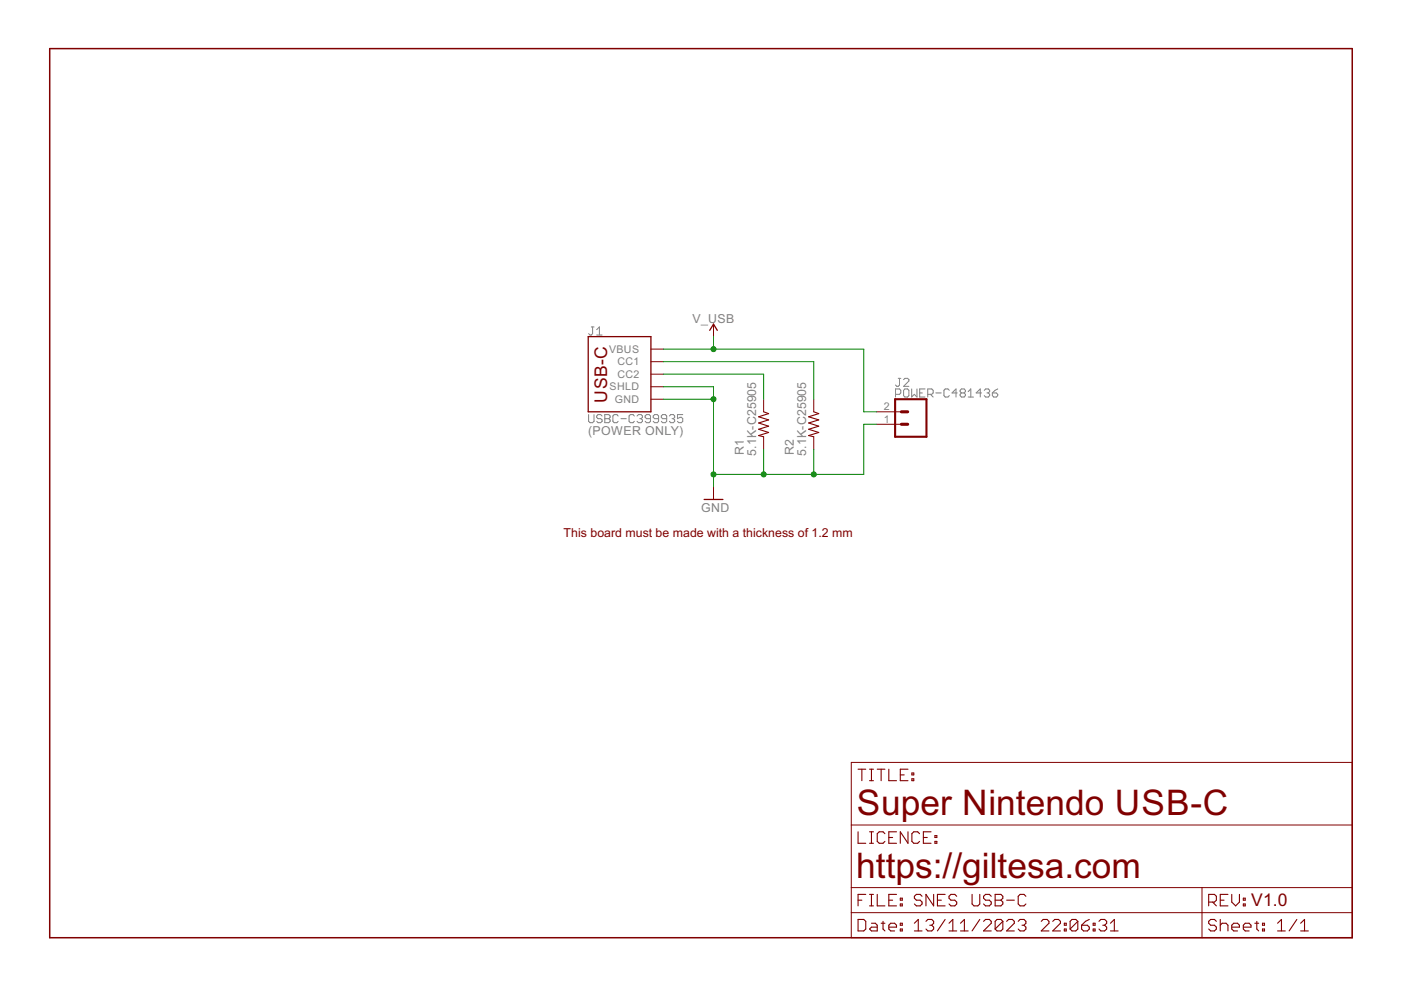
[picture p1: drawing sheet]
<svg xmlns="http://www.w3.org/2000/svg" width="297mm" height="210mm" viewBox="0 0 297 210" stroke-linecap="round" stroke-linejoin="round" font-family="sans-serif">
<g fill="none" stroke="#808080" stroke-width=".21">
<path d="M125.4 69.3h.5M125.6 69.3v1.4l-.2 .3h-.3l-.3-.3M126.5 71h1.2M126.5 69.9l.6-.6v1.7M124.8 87.9v1.4l.3 .3h.5l.3-.3v-1.4M127.7 88.2l-.3-.3h-.6l-.3 .3v.3l.3 .3h.6l.3 .2v.3l-.3 .3h-.6l-.3-.3M128.2 87.9h.9l.3 .3v.3l-.3 .3 .3 .2v.3l-.3 .3h-.9zM128.2 88.8h.9M131.1 88.2l-.3-.3h-.6l-.3 .3v1.1l.3 .3h.6l.3-.3M131.7 88.8h1.1M134.5 88.2l-.3-.3h-.6l-.2 .3v1.1l.2 .3h.6l.3-.3M135.1 88.2l.3-.3h.5l.3 .3v.3l-.3 .3"/>
<path d="M135.6 88.8h.3M135.9 88.8l.3 .2v.3l-.3 .3h-.5l-.3-.3M137.9 88.8h-.8l-.3-.3v-.3l.3-.3h.5l.3 .3v1.1l-.3 .3h-.5l-.3-.3M139.6 88.8h-.8l-.3-.3v-.3l.3-.3h.5l.3 .3v1.1l-.3 .3h-.5l-.3-.3M141.4 88.8h-.9l-.3-.3v-.3l.3-.3h.6l.3 .3v1.1l-.3 .3h-.6l-.3-.3M141.9 88.2l.3-.3h.6l.2 .3v.3l-.2 .3M142.5 88.8h.3M142.8 88.8l.2 .2v.3l-.2 .3h-.6l-.3-.3M144.8 87.9h-1.2v.9l.6-.3h.3l.3 .3v.5l-.3 .3h-.6l-.3-.3M189.9 83.6h.8l.3-.3v-.5l-.3-.3h-.8v1.7M190.4 80.2h.6M190.7 80.2v1.4l-.3 .3h-.3l-.2-.3"/>
<path d="M191.6 80.5l.3-.3h.5l.3 .3v.3l-1.1 1.1h1.1M191.9 82.5h.5l.3 .3v1.1l-.3 .3h-.5l-.3-.3v-1.1zM193.3 82.5v1.7l.5-.6 .6 .6v-1.7M195 83.3h.6M196.1 82.5h-1.1v1.7h1.1M196.7 83.6h.8l.3-.3v-.5l-.3-.3h-.8v1.7M197.3 83.6l.5 .6M198.4 83.3h1.2M201.3 82.8l-.3-.3h-.6l-.3 .3v1.1l.3 .3h.6l.3-.3M203 83.3h-1.2l.9-.8v1.7M203.8 83.3l-.2-.3v-.2l.2-.3h.6l.3 .3v.2l-.3 .3M203.8 83.3l-.2 .3v.3l.2 .3h.6l.3-.3v-.3l-.3-.3"/>
<path d="M203.8 83.3h.6M205.3 84.2h1.1M205.3 83l.5-.5v1.7M208.1 83.3h-1.1l.8-.8v1.7M208.7 82.8l.3-.3h.5l.3 .3v.2l-.3 .3M209.3 83.3h.2M209.5 83.3l.3 .3v.3l-.3 .3h-.5l-.3-.3M210.4 83.3h.8l.3 .3v.3l-.3 .3h-.5l-.3-.3zM211.5 82.5l-1.1 .8"/>
</g>
<path d="M10.5 10.3h276.2v188.5h-276.2z" fill="none" stroke="#800000" stroke-width=".32"/>
<g fill="none" stroke="#800000" stroke-width=".21">
<path d="M138 74h2.7M138 76.7h2.7M138 79.3h2.7M151.3 68.7v2.7M138 84.6h2.7M138 82h2.7M161.9 84.6v2.7M161.9 92.6v2.7M172.5 84.6v2.7M172.5 92.6v2.7M185.8 90h5.3M185.8 87.3h5.3"/>
<path d="M151.3 103.2v2.7M180.5 161.6h106.2v37.2h-106.2zM180.5 174.9h106.2M180.5 188.2h106.2M180.5 193.5h106.2M254.8 188.2v10.6"/>
</g>
<g fill="none" stroke="#800000" stroke-width=".23">
<path d="M161.9 87.3l1.1 .4-2.2 .7 2.2 .6-2.2 .7 2.2 .7-2.2 .6 2.2 .7-2.2 .7 1.1 .2M172.5 87.3l1.1 .4-2.2 .7 2.2 .6-2.2 .7 2.2 .7-2.2 .6 2.2 .7-2.2 .7 1.1 .2M181.9 176.4v2.4h1.7M181.9 163.1h1.7M182.7 163.1v2.4M184.4 163.1h.8M184.4 165.5h.8M184.4 178.8h.8M184.4 176.4h.8M184.8 163.1v2.4M184.8 176.4v2.4M186 163.1h1.6"/>
<path d="M186.8 163.1v2.4M187.6 176.8l-.4-.4h-.8l-.4 .4v1.6l.4 .4h.8l.4-.4M188.4 163.1v2.4h1.7M188.4 177.6h.9M190.1 176.4h-1.7v2.4h1.7M190.9 164.3h.8M192.5 163.1h-1.6v2.4h1.6M192.5 176.4v2.4l-1.6-2.4v2.4M193.3 165.1h.4v.4h-.4zM193.3 163.9h.4v.4h-.4zM195 176.8l-.4-.4h-.9l-.4 .4v1.6l.4 .4h.9l.4-.4M195.8 177.6h.8"/>
<path d="M197.4 176.4h-1.6v2.4h1.6M198.2 178.4h.4v.4h-.4zM198.2 177.2h.4v.4h-.4zM181.9 194.9h1.2l.5 .4v1.7l-.5 .4h-1.2zM181.9 190.9h.8M183.6 189.6h-1.7v2.5M184.4 189.6h.8M184.4 192.1h.8M184.8 195.7h.8l.4 .5v1.2h-1.2l-.4-.4 .4-.4h1.2M184.8 189.6v2.5M186 189.6v2.5h1.6M186.8 195.7h.8"/>
<path d="M187.2 195.3v1.7l.4 .4M188.4 196.6h1.7v-.4l-.4-.5h-.9l-.4 .5v.8l.4 .4h.9M188.4 190.9h.9M190.1 189.6h-1.7v2.5h1.7M190.9 197h.4v.4h-.4zM190.9 195.7h.4v.5h-.4zM190.9 190.4h.4v.5h-.4zM190.9 191.7h.4v.4h-.4zM193.9 197.4h1.6M193.9 195.7l.8-.8v2.5M195.5 190l-.4-.4h-.8l-.4 .4v.4l.4 .5h.8l.4 .4v.4l-.4 .4h-.8l-.4-.4M196.3 195.3l.4-.4h.8l.5 .4v.4l-.5 .5"/>
<path d="M197.1 196.2h.4M197.5 196.2l.5 .4v.4l-.5 .4h-.8l-.4-.4M198 189.6v2.5l-1.7-2.5v2.5M198.8 190.9h.8M200.4 189.6h-1.6v2.5h1.6M200.4 194.9l-1.6 2.5M201.2 197.4h1.6M201.2 195.7l.8-.8v2.5M202.8 190l-.4-.4h-.8l-.4 .4v.4l.4 .5h.8l.4 .4v.4l-.4 .4h-.8l-.4-.4M203.6 197.4h1.7M203.6 195.7l.9-.8v2.5M206.1 189.6v2.1l.4 .4h.8l.4-.4v-2.1"/>
<path d="M207.7 194.9l-1.6 2.5M208.5 195.3l.5-.4h.8l.4 .4v.4l-1.7 1.7h1.7M210.2 190l-.4-.4h-.8l-.5 .4v.4l.5 .5h.8l.4 .4v.4l-.4 .4h-.8l-.5-.4M211 189.6h1.2l.4 .4v.4l-.4 .5 .4 .4v.4l-.4 .4h-1.2zM211 190.9h1.2M212.6 195.3v1.7l-.4 .4h-.8l-.4-.4M212.6 195.3l-.4-.4h-.8l-.4 .4v1.7M212.6 195.3l-1.6 1.7M213.4 195.3l.4-.4h.9l.4 .4v.4l-1.7 1.7h1.7M213.4 190.9h1.7M215.9 195.3l.4-.4h.8l.4 .4v.4l-.4 .5M216.7 196.2h.4"/>
<path d="M217.1 196.2l.4 .4v.4l-.4 .4h-.8l-.4-.4M217.5 190l-.4-.4h-.8l-.4 .4v1.7l.4 .4h.8l.4-.4M220.8 195.3l.4-.4h.8l.4 .4v.4l-1.6 1.7h1.6M223.2 195.3l.4-.4h.8l.4 .4v.4l-1.6 1.7h1.6M225.7 197h.4v.4h-.4zM225.7 195.7h.4v.5h-.4zM228.5 195.3v1.7l-.4 .4h-.8l-.4-.4M228.5 195.3l-.4-.4h-.8l-.4 .4v1.7M228.5 195.3l-1.6 1.7M229.3 196.2h1.2l.4 .4v.4l-.4 .4h-.8l-.4-.4zM230.9 194.9l-.8 .4-.8 .9M231.8 197h.4v.4h-.4z"/>
<path d="M231.8 195.7h.4v.5h-.4zM233 195.3l.4-.4h.8l.4 .4v.4l-.4 .5M233.8 196.2h.4M234.2 196.2l.4 .4v.4l-.4 .4h-.8l-.4-.4M235.4 197.4h1.7M235.4 195.7l.9-.8v2.5M256.3 191.3h1.2l.4-.4v-.9l-.4-.4h-1.2v2.5M257.1 191.3l.8 .8M257.9 195.3l-.4-.4h-.8l-.4 .4v.4l.4 .5h.8l.4 .4v.4l-.4 .4h-.8l-.4-.4M258.7 196.2l.4-.5h.8l.4 .5v1.2M258.7 194.9v2.5M258.7 190.9h.8"/>
<path d="M260.3 189.6h-1.6v2.5h1.6M261.2 196.6h1.6v-.4l-.4-.5h-.8l-.4 .5v.8l.4 .4h.8M261.2 189.6v1.7l.8 .8 .8-.8v-1.7M263.6 196.6h1.6v-.4l-.4-.5h-.8l-.4 .5v.8l.4 .4h.8M263.6 190.4h.4v.5h-.4zM263.6 191.7h.4v.4h-.4zM266 195.7h.9M266.5 195.3v1.7l.4 .4M267.7 197h.4v.4h-.4zM267.7 195.7h.4v.5h-.4zM270.9 197.4h1.6M270.9 195.7l.8-.8v2.5"/>
<path d="M275 194.9l-1.7 2.5M275.8 197.4h1.6M275.8 195.7l.8-.8v2.5"/>
</g>
<path d="M124.7 71.4h13.3v15.9h-13.3zM150.5 70l.8-1.3 .8 1.3M149.3 105.9h4" fill="none" stroke="#800000" stroke-width=".28"/>
<path d="M189.8 84.6h6.6v8h-6.6z" fill="none" stroke="#800000" stroke-width=".44"/>
<path d="M191.1 87.3h1.3M191.1 90h1.3" fill="none" stroke="#800000" stroke-width=".66"/>
<path d="M140.7 76.7h31.8v7.9M140.7 79.3h21.2v5.3M140.7 74h42.4v13.3h2.7M151.3 71.4v2.6M140.7 84.6h10.6M140.7 82h10.6v21.2M161.9 95.3v5.3M172.5 95.3v5.3M185.8 90h-2.7v10.6h-31.8" fill="none" stroke="#008000" stroke-width=".21"/>
<g fill="#008000" stroke="#008000" stroke-width=".21">
<circle cx="151.3" cy="100.6" r=".53"/>
<circle cx="161.9" cy="100.6" r=".53"/>
<circle cx="151.3" cy="84.6" r=".53"/>
<circle cx="172.5" cy="100.6" r=".53"/>
<circle cx="151.3" cy="74" r=".53"/>
</g>
<g font-size="8.4" fill="#800000">
<text x="181.7" y="172.8">Super Nintendo USB-C</text>
<text x="181.5" y="186.1">https://giltesa.com</text>
</g>
<g font-size="4.1" fill="#800000">
<text x="128.7" y="85.4" transform="rotate(-90 128.7 85.4)">USB-C</text>
<text x="265.3" y="192.2">V1.0</text>
</g>
<g font-size="2.9" fill="#808080">
<text x="146.8" y="68.5">V_USB</text>
<text x="124.7" y="92.2">(POWER ONLY)</text>
<text x="157.7" y="96.6" transform="rotate(-90 157.7 96.6)">R1</text>
<text x="160.3" y="96.6" transform="rotate(-90 160.3 96.6)">5.1K-C25905</text>
<text x="168.3" y="96.6" transform="rotate(-90 168.3 96.6)">R2</text>
<text x="171" y="96.6" transform="rotate(-90 171 96.6)">5.1K-C25905</text>
<text x="148.7" y="108.5">GND</text>
</g>
<text font-size="2.9" fill="#800000" x="119.5" y="113.9">This board must be made with a thickness of 1.2 mm</text>
<g font-size="2.5" fill="#808080">
<text x="129.1" y="74.8">VBUS</text>
<text x="130.9" y="77.5">CC1</text>
<text x="129.2" y="82.8">SHLD</text>
<text x="130.9" y="80.1">CC2</text>
<text x="130.3" y="85.4">GND</text>
<text x="187.4" y="89.6">1</text>
<text x="187.4" y="86.9">2</text>
</g>
</svg>
